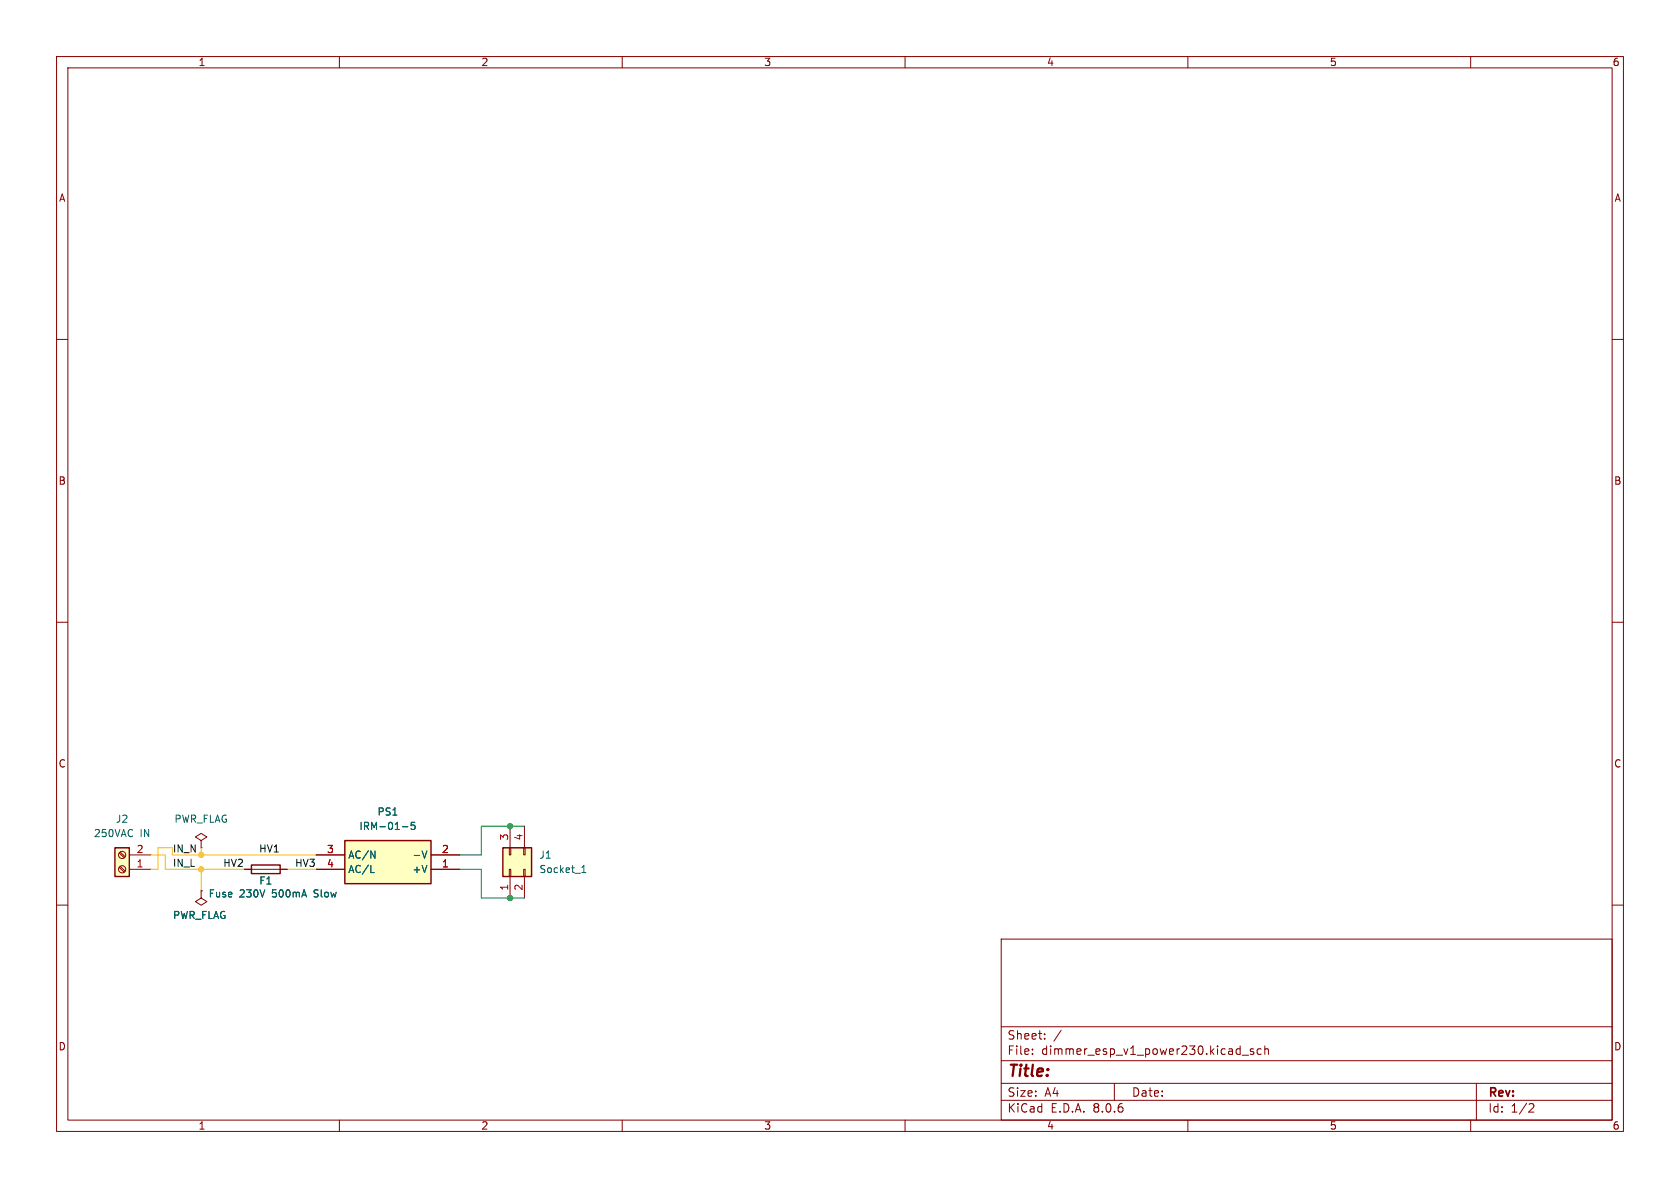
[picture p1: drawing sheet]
<svg xmlns="http://www.w3.org/2000/svg" width="297mm" height="210mm" viewBox="0 0 297 210" stroke-linecap="round" stroke-linejoin="round" font-family="sans-serif">
<g fill="none" stroke="#840000" stroke-width=".18">
<path d="M10 10h277v190h-277zM12 12h273v186h-273zM60 10v2M110 10v2M160 10v2M210 10v2M260 10v2M10 60h2M285 60h2M10 110h2M285 110h2M10 160h2"/>
<path d="M285 160h2M177 166h108v32h-108zM60 198v2M110 198v2M160 198v2M177 194.5h108M177 191.5h108M177 187.5h108M177 181.5h108M182.5 186.3v.1M182.5 185.5v.1M184.7 183.6v.1"/>
<path d="M184.7 182.8v.1M187.6 182.1l-1.3 2M197 191.5v3M210 198v2M219.6 186.5h1.1M221.6 185.5l-.4-.1-.2 .2 .1 .2 .5 .2v.3h-.6M223 185.5l-.5-.1-.3 .3v.4l.2 .2h.6M223.6 185.5l.2-.1 .4 .1v.9M223.6 184.9v1.5M260 198v2M261 191.5v6.5M270.5 195.1l.5 .1 .2 .3-1 1.1h1"/>
</g>
<path d="M61 148.6h15.2v7.6h-15.2z" fill="#ffffc2"/>
<path d="M61 148.6h15.2v7.6h-15.2z" fill="none" stroke="#840000" stroke-width=".25"/>
<path d="M55.9 153.7h5.1M55.9 151.1h5.1M76.2 153.7h5.1M76.2 151.1h5.1" fill="none" stroke="#840000" stroke-width=".18"/>
<path d="M65.6 150.4l.7 1.3v-1.3M65.6 154.2h.6M71.2 146.1h.9M73.3 145.4h-.6v.6l.1-.2 .5 .1 .1 .2-.1 .4-.2 .1-.4-.1M75.5 150.4l-.5 1.3" fill="none" stroke="#006464" stroke-width=".18"/>
<path d="M20.3 149.9h2.6v5h-2.6z" fill="#ffffc2"/>
<path d="M20.3 149.9h2.6v5h-2.6z" fill="none" stroke="#840000" stroke-width=".25"/>
<g fill="none" stroke="#840000" stroke-width=".18">
<path d="M21.1 150.8l.8 .8M21.1 153.3l.8 .9M21.3 150.6l.8 .9M21.3 153.2l.8 .8M22.9 153.7h3.8M22.9 151.1h3.8"/>
<circle cx="21.6" cy="151.1" r=".63"/>
<circle cx="21.6" cy="153.7" r=".63"/>
</g>
<path d="M88.9 149.9h5.1v5h-5.1z" fill="#ffffc2"/>
<g fill="none" stroke="#840000" stroke-width=".18">
<path d="M35.6 157.5v1.3l1 .6-1 .6-1.1-.6 1.1-.6M35.6 157.5h.1M35.6 148.6l1-.6-1-.7-1.1 .7 1.1 .6v1.3M35.6 149.9h.1M43.2 153.7h7.6M55.9 153.7h5.1M55.9 151.1h5.1M76.2 153.7h5.1M76.2 151.1h5.1M90 153.7h.3v1.2h-.3zM90 149.9h.3v1.2h-.3zM90.2 146.1v3.8"/>
<path d="M90.2 154.9v3.9M92.6 153.7h.2v1.2h-.2zM92.6 149.9h.2v1.2h-.2zM92.7 146.1v3.8M92.7 154.9v3.9"/>
</g>
<path d="M44.4 152.9h5.1v1.5h-5.1zM88.9 149.9h5.1v5h-5.1z" fill="none" stroke="#840000" stroke-width=".25"/>
<path d="M65.6 154.2h.6M65.6 150.4l.7 1.3v-1.3M71.2 146.1h.9M73.3 145.4h-.6v.6l.1-.2 .5 .1 .1 .2-.1 .4-.2 .1-.4-.1M75.5 150.4l-.5 1.3M102.9 154.2h.7M102.9 153.3l.3-.3v1.2" fill="none" stroke="#006464" stroke-width=".18"/>
<path d="M26.7 151.1h2.5v2.6h14M30.5 149.9h-2.6v3.8h-1.2M30.5 151.1h25.4M35.6 149.9v1.2M35.6 153.7v3.8M50.8 153.7h5.1" fill="none" stroke="#ffb700" stroke-width=".18"/>
<path d="M81.3 153.7h3.8v5.1h7.6M92.7 146.1h-7.6v5h-3.8" fill="none" stroke="#009600" stroke-width=".18"/>
<g fill="#009600" stroke="#009600" stroke-width=".18">
<circle cx="90.2" cy="158.8" r=".46"/>
<circle cx="90.2" cy="146.1" r=".46"/>
</g>
<g fill="#ffb700" stroke="#ffb700" stroke-width=".18">
<circle cx="35.6" cy="151.1" r=".46"/>
<circle cx="35.6" cy="153.7" r=".46"/>
</g>
<text font-size="2.8" fill="#840000" x="178" y="190.9">Title:</text>
<g font-size="2.1" fill="#840000">
<text x="178" y="184">Sheet:</text>
<text x="178" y="186.7">File:</text>
<text x="184.1" y="186.7">dimmer_esp_v1_power230.kicad_sch</text>
<text x="178" y="196.9">KiCad</text>
<text x="178" y="194.1">Size:</text>
<text x="184.7" y="194.1">A4</text>
<text x="185.7" y="196.9">E.D.A.</text>
<text x="193.3" y="196.9">8.0.6</text>
<text x="200" y="194.1">Date:</text>
<text x="263" y="194.3">Rev:</text>
<text x="263" y="196.9">Id:</text>
<text x="267.1" y="196.9">1/2</text>
</g>
<g font-size="1.8" fill="#840000">
<text x="35" y="11.9">1</text>
<text x="85" y="11.9">2</text>
<text x="135" y="11.9">3</text>
<text x="185" y="11.9">4</text>
<text x="235" y="11.9">5</text>
<text x="285" y="11.9">6</text>
<text x="10.3" y="35.9">A</text>
<text x="285.3" y="35.9">A</text>
<text x="10.3" y="85.9">B</text>
<text x="285.3" y="85.9">B</text>
<text x="10.3" y="135.9">C</text>
<text x="285.3" y="135.9">C</text>
<text x="10.3" y="185.9">D</text>
<text x="285.3" y="185.9">D</text>
<text x="35" y="199.9">1</text>
<text x="85" y="199.9">2</text>
<text x="135" y="199.9">3</text>
<text x="185" y="199.9">4</text>
<text x="235" y="199.9">5</text>
<text x="285" y="199.9">6</text>
</g>
<g font-size="1.8" fill="#006464">
<text x="16.5" y="148.2">250VAC</text>
<text x="20.4" y="145.6">J2</text>
<text x="24.7" y="148.2">IN</text>
<text x="30.7" y="145.6">PWR_FLAG</text>
<text x="63.4" y="146.9">IRM-01-5</text>
<text x="66.6" y="144.4">PS1</text>
<text x="61.5" y="152">AC/N</text>
<text x="61.5" y="154.5">AC/L</text>
<text x="72.8" y="154.5">+V</text>
<text x="72.8" y="152">-V</text>
<text x="95.3" y="152">J1</text>
<text x="95.3" y="154.5">Socket_1</text>
<text x="36.8" y="158.9">Fuse</text>
<text x="42.3" y="158.9">230V</text>
<text x="45.7" y="156.6">F1</text>
<text x="48.2" y="158.9">500mA</text>
<text x="55.8" y="158.9">Slow</text>
<text x="30.5" y="162.7">PWR_FLAG</text>
</g>
<g font-size="1.8" fill="#a90000">
<text x="89.9" y="148.7" transform="rotate(-90 89.9 148.7)">3</text>
<text x="92.5" y="148.7" transform="rotate(-90 92.5 148.7)">4</text>
<text x="24.1" y="153.4">1</text>
<text x="24.1" y="150.9">2</text>
<text x="57.7" y="150.9">3</text>
<text x="57.7" y="153.4">4</text>
<text x="78" y="153.4">1</text>
<text x="78" y="150.9">2</text>
<text x="89.9" y="157.6" transform="rotate(-90 89.9 157.6)">1</text>
<text x="92.5" y="157.6" transform="rotate(-90 92.5 157.6)">2</text>
</g>
<g font-size="1.8" fill="#0f0f0f">
<text x="30.5" y="153.3">IN_L</text>
<text x="39.4" y="153.3">HV2</text>
<text x="45.7" y="150.8">HV1</text>
<text x="52.1" y="153.3">HV3</text>
</g>
<text font-size="1.8" fill="#ffb700" x="30.5" y="150.8">IN_N</text>
</svg>
